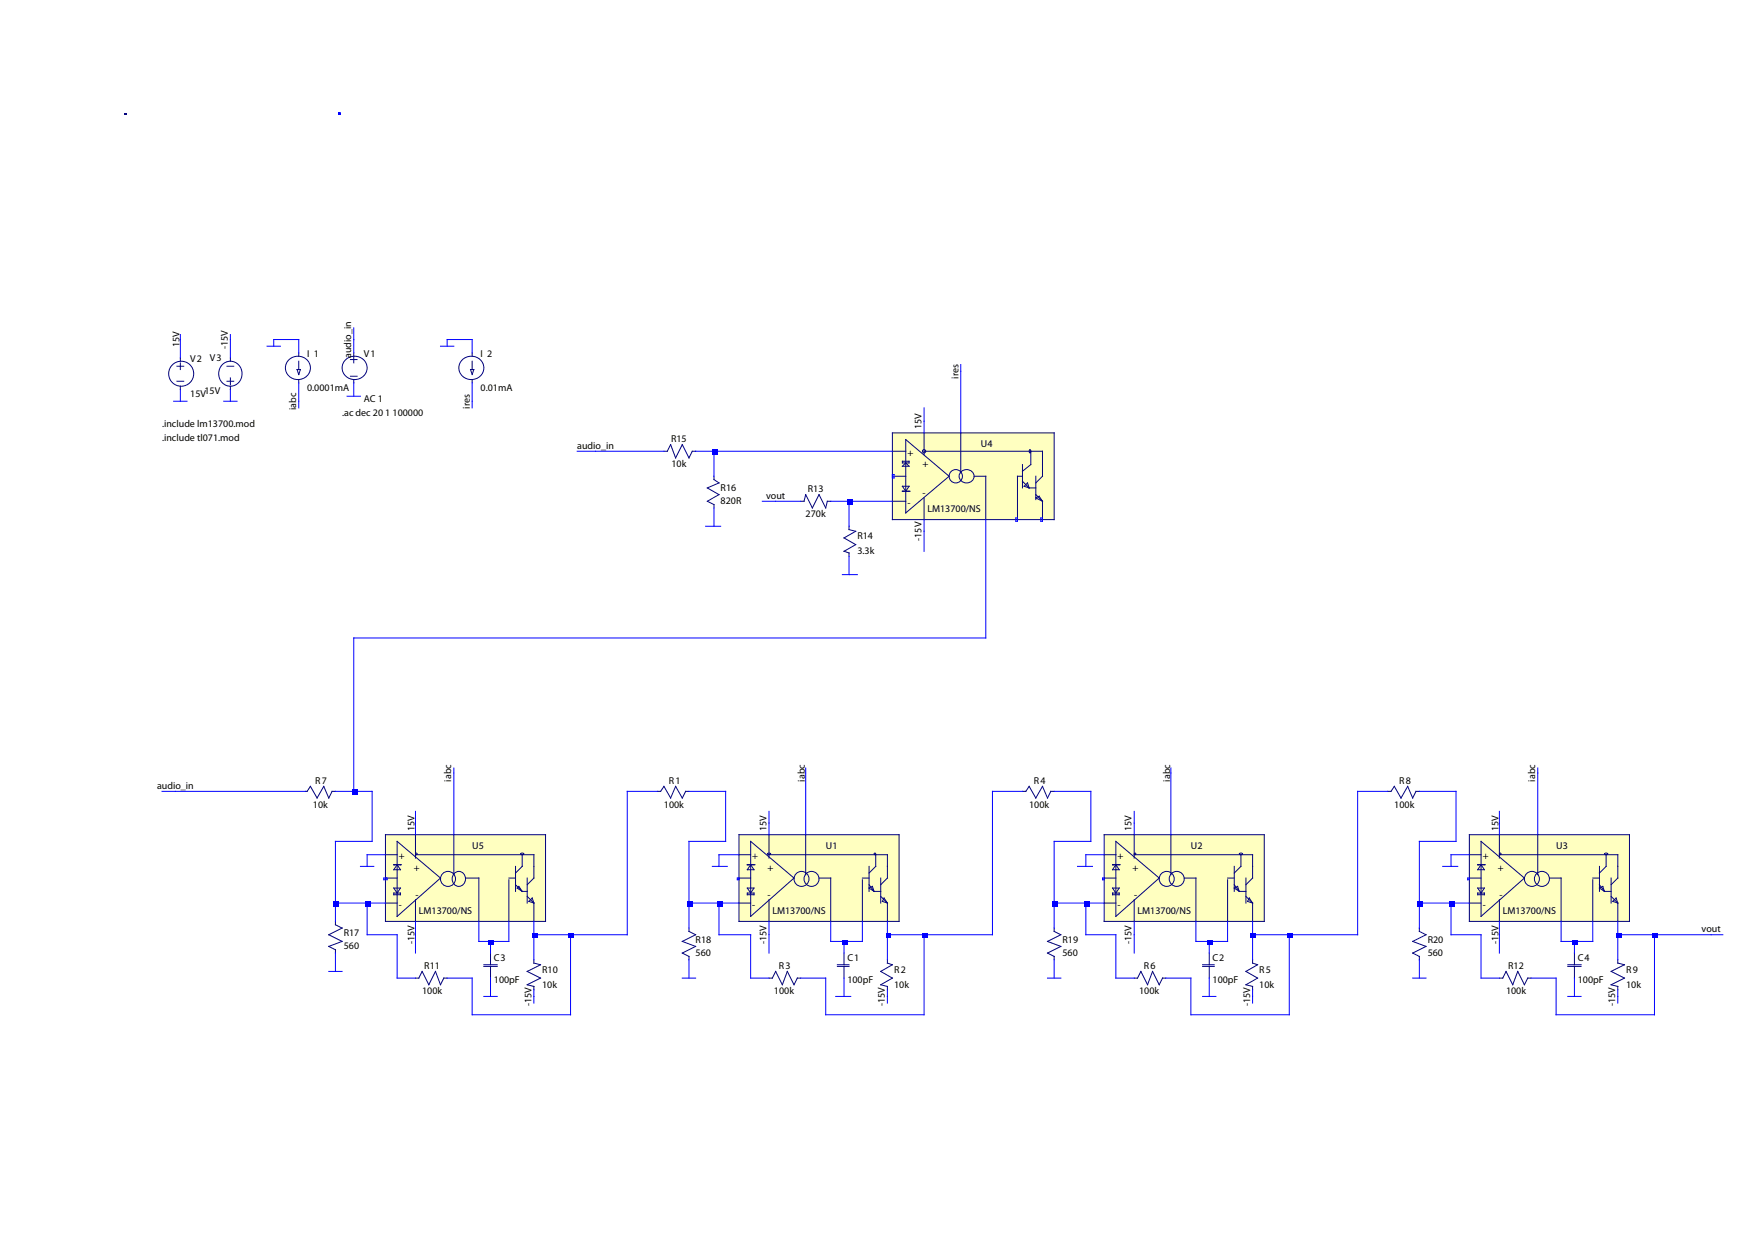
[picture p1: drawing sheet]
Version 4
SHEET 1 3836 2404
WIRE -160 -1344 -160 -1360
WIRE -32 -1344 -32 -1360
WIRE 144 -1344 80 -1344
WIRE 288 -1344 288 -1376
WIRE 592 -1344 528 -1344
WIRE 80 -1328 80 -1344
WIRE 528 -1328 528 -1344
WIRE 144 -1312 144 -1344
WIRE 288 -1312 288 -1344
WIRE 592 -1312 592 -1344
WIRE -160 -1296 -160 -1344
WIRE -32 -1296 -32 -1344
WIRE 1856 -1264 1856 -1280
WIRE 288 -1200 288 -1232
WIRE -160 -1184 -160 -1216
WIRE -32 -1184 -32 -1216
WIRE 144 -1184 144 -1232
WIRE 592 -1184 592 -1232
WIRE 144 -1168 144 -1184
WIRE 592 -1168 592 -1184
WIRE 1760 -1136 1760 -1168
WIRE 1760 -1104 1760 -1136
WIRE 1856 -1104 1856 -1264
WIRE 912 -1056 864 -1056
WIRE 1088 -1056 912 -1056
WIRE 1216 -1056 1168 -1056
WIRE 1680 -1056 1216 -1056
WIRE 1216 -992 1216 -1056
WIRE 1376 -928 1344 -928
WIRE 1440 -928 1376 -928
WIRE 1568 -928 1520 -928
WIRE 1680 -928 1568 -928
WIRE 1216 -864 1216 -912
WIRE 1568 -864 1568 -928
WIRE 1760 -848 1760 -880
WIRE 1760 -800 1760 -848
WIRE 1568 -736 1568 -784
WIRE 1920 -576 1920 -880
WIRE 1920 -576 288 -576
WIRE 544 -224 544 -240
WIRE 1456 -224 1456 -240
WIRE 2400 -224 2400 -240
WIRE 3344 -224 3344 -240
WIRE -176 -176 -208 -176
WIRE 160 -176 -176 -176
WIRE 288 -176 288 -576
WIRE 288 -176 240 -176
WIRE 336 -176 288 -176
WIRE 1072 -176 992 -176
WIRE 1248 -176 1152 -176
WIRE 2016 -176 1936 -176
WIRE 2192 -176 2096 -176
WIRE 2960 -176 2880 -176
WIRE 3136 -176 3040 -176
WIRE 448 -96 448 -128
WIRE 1360 -96 1360 -128
WIRE 2304 -96 2304 -128
WIRE 3248 -96 3248 -128
WIRE 448 -64 448 -96
WIRE 544 -64 544 -224
WIRE 1360 -64 1360 -96
WIRE 1456 -64 1456 -224
WIRE 2304 -64 2304 -96
WIRE 2400 -64 2400 -224
WIRE 3248 -64 3248 -96
WIRE 3344 -64 3344 -224
WIRE 336 -48 336 -176
WIRE 336 -48 240 -48
WIRE 1248 -48 1248 -176
WIRE 1248 -48 1152 -48
WIRE 2192 -48 2192 -176
WIRE 2192 -48 2096 -48
WIRE 3136 -48 3136 -176
WIRE 3136 -48 3040 -48
WIRE 368 -16 320 -16
WIRE 1280 -16 1232 -16
WIRE 2224 -16 2176 -16
WIRE 3168 -16 3120 -16
WIRE 320 16 320 -16
WIRE 1232 16 1232 -16
WIRE 2176 16 2176 -16
WIRE 3120 16 3120 -16
WIRE 240 112 240 -48
WIRE 320 112 240 112
WIRE 368 112 320 112
WIRE 1152 112 1152 -48
WIRE 1232 112 1152 112
WIRE 1280 112 1232 112
WIRE 2096 112 2096 -48
WIRE 2176 112 2096 112
WIRE 2224 112 2176 112
WIRE 3040 112 3040 -48
WIRE 3120 112 3040 112
WIRE 3168 112 3120 112
WIRE 240 160 240 112
WIRE 1152 176 1152 112
WIRE 2096 176 2096 112
WIRE 3040 176 3040 112
WIRE 320 192 320 112
WIRE 400 192 320 192
WIRE 448 192 448 160
WIRE 752 192 752 160
WIRE 848 192 752 192
WIRE 992 192 992 -176
WIRE 992 192 848 192
WIRE 1232 192 1232 112
WIRE 1312 192 1232 192
WIRE 1360 192 1360 160
WIRE 1664 192 1664 160
WIRE 1760 192 1664 192
WIRE 1936 192 1936 -176
WIRE 1936 192 1760 192
WIRE 2176 192 2176 112
WIRE 2256 192 2176 192
WIRE 2304 192 2304 160
WIRE 2608 192 2608 160
WIRE 2704 192 2608 192
WIRE 2880 192 2880 -176
WIRE 2880 192 2704 192
WIRE 3120 192 3120 112
WIRE 3200 192 3120 192
WIRE 3248 192 3248 160
WIRE 3552 192 3552 160
WIRE 3648 192 3552 192
WIRE 3792 192 3648 192
WIRE 3824 192 3792 192
WIRE 608 208 608 160
WIRE 640 208 608 208
WIRE 688 208 688 160
WIRE 688 208 640 208
WIRE 1520 208 1520 160
WIRE 1552 208 1520 208
WIRE 1600 208 1600 160
WIRE 1600 208 1552 208
WIRE 2464 208 2464 160
WIRE 2496 208 2464 208
WIRE 2544 208 2544 160
WIRE 2544 208 2496 208
WIRE 3408 208 3408 160
WIRE 3440 208 3408 208
WIRE 3488 208 3488 160
WIRE 3488 208 3440 208
WIRE 448 240 448 192
WIRE 640 240 640 208
WIRE 1360 240 1360 192
WIRE 1552 240 1552 208
WIRE 2304 240 2304 192
WIRE 2496 240 2496 208
WIRE 3248 240 3248 192
WIRE 3440 240 3440 208
WIRE 752 256 752 192
WIRE 1664 256 1664 192
WIRE 2608 256 2608 192
WIRE 3552 256 3552 192
WIRE 240 288 240 240
WIRE 400 304 400 192
WIRE 448 304 400 304
WIRE 592 304 528 304
WIRE 1152 304 1152 256
WIRE 1312 304 1312 192
WIRE 1360 304 1312 304
WIRE 1504 304 1440 304
WIRE 2096 304 2096 256
WIRE 2256 304 2256 192
WIRE 2304 304 2256 304
WIRE 2448 304 2384 304
WIRE 3040 304 3040 256
WIRE 3200 304 3200 192
WIRE 3248 304 3200 304
WIRE 3392 304 3328 304
WIRE 640 352 640 304
WIRE 752 352 752 336
WIRE 1552 352 1552 304
WIRE 1664 352 1664 336
WIRE 2496 352 2496 304
WIRE 2608 352 2608 336
WIRE 3440 352 3440 304
WIRE 3552 352 3552 336
WIRE 752 368 752 352
WIRE 1664 368 1664 352
WIRE 2608 368 2608 352
WIRE 3552 368 3552 352
WIRE 592 400 592 304
WIRE 848 400 848 192
WIRE 848 400 592 400
WIRE 1504 400 1504 304
WIRE 1760 400 1760 192
WIRE 1760 400 1504 400
WIRE 2448 400 2448 304
WIRE 2704 400 2704 192
WIRE 2704 400 2448 400
WIRE 3392 400 3392 304
WIRE 3648 400 3648 192
WIRE 3648 400 3392 400
FLAG 288 -1200 0
FLAG -160 -1184 0
FLAG -32 -1184 0
FLAG -160 -1344 15V
FLAG -32 -1344 -15V
FLAG 80 -1328 0
FLAG 144 -1184 iabc
FLAG 288 -1344 audio_in
FLAG 448 -96 15V
FLAG 448 192 -15V
FLAG 544 -224 iabc
FLAG -176 -176 audio_in
FLAG 640 352 0
FLAG 752 352 -15V
FLAG 320 16 0
FLAG 1360 -96 15V
FLAG 1360 192 -15V
FLAG 1456 -224 iabc
FLAG 1552 352 0
FLAG 1664 352 -15V
FLAG 1232 16 0
FLAG 2304 -96 15V
FLAG 2304 192 -15V
FLAG 2400 -224 iabc
FLAG 2496 352 0
FLAG 2608 352 -15V
FLAG 2176 16 0
FLAG 3248 -96 15V
FLAG 3248 192 -15V
FLAG 3344 -224 iabc
FLAG 3440 352 0
FLAG 3552 352 -15V
FLAG 3792 192 vout
FLAG 3120 16 0
FLAG 1760 -1136 15V
FLAG 1760 -848 -15V
FLAG 1856 -1264 ires
FLAG 1568 -736 0
FLAG 1216 -864 0
FLAG 528 -1328 0
FLAG 592 -1184 ires
FLAG 912 -1056 audio_in
FLAG 1376 -928 vout
FLAG 240 288 0
FLAG 1152 304 0
FLAG 2096 304 0
FLAG 3040 304 0
SYMBOL voltage 288 -1328 R0
WINDOW 123 24 132 Left 0
WINDOW 39 0 0 Left 0
SYMATTR Value2 AC 1
SYMATTR InstName V1
SYMATTR Value ""
SYMBOL voltage -160 -1312 R0
WINDOW 123 0 0 Left 0
WINDOW 39 0 0 Left 0
SYMATTR InstName V2
SYMATTR Value 15V
SYMBOL voltage -32 -1200 R180
WINDOW 0 24 104 Left 0
WINDOW 3 24 16 Left 0
WINDOW 123 0 0 Left 0
WINDOW 39 0 0 Left 0
SYMATTR InstName V3
SYMATTR Value 15V
SYMBOL current 144 -1312 R0
WINDOW 123 0 0 Left 0
WINDOW 39 0 0 Left 0
SYMATTR InstName I1
SYMATTR Value 0.0001mA
SYMBOL lm13700 448 48 R0
SYMATTR InstName U5
SYMBOL res 256 -192 R90
WINDOW 0 0 56 VBottom 0
WINDOW 3 32 56 VTop 0
SYMATTR InstName R7
SYMATTR Value 10k
SYMBOL cap 624 240 R0
SYMATTR InstName C3
SYMATTR Value 100pF
SYMBOL res 736 240 R0
SYMATTR InstName R10
SYMATTR Value 10k
SYMBOL res 544 288 R90
WINDOW 0 0 56 VBottom 0
WINDOW 3 32 56 VTop 0
SYMATTR InstName R11
SYMATTR Value 100k
SYMBOL lm13700 1360 48 R0
SYMATTR InstName U1
SYMBOL res 1168 -192 R90
WINDOW 0 0 56 VBottom 0
WINDOW 3 32 56 VTop 0
SYMATTR InstName R1
SYMATTR Value 100k
SYMBOL cap 1536 240 R0
SYMATTR InstName C1
SYMATTR Value 100pF
SYMBOL res 1648 240 R0
SYMATTR InstName R2
SYMATTR Value 10k
SYMBOL res 1456 288 R90
WINDOW 0 0 56 VBottom 0
WINDOW 3 32 56 VTop 0
SYMATTR InstName R3
SYMATTR Value 100k
SYMBOL lm13700 2304 48 R0
SYMATTR InstName U2
SYMBOL res 2112 -192 R90
WINDOW 0 0 56 VBottom 0
WINDOW 3 32 56 VTop 0
SYMATTR InstName R4
SYMATTR Value 100k
SYMBOL cap 2480 240 R0
SYMATTR InstName C2
SYMATTR Value 100pF
SYMBOL res 2592 240 R0
SYMATTR InstName R5
SYMATTR Value 10k
SYMBOL res 2400 288 R90
WINDOW 0 0 56 VBottom 0
WINDOW 3 32 56 VTop 0
SYMATTR InstName R6
SYMATTR Value 100k
SYMBOL lm13700 3248 48 R0
SYMATTR InstName U3
SYMBOL res 3056 -192 R90
WINDOW 0 0 56 VBottom 0
WINDOW 3 32 56 VTop 0
SYMATTR InstName R8
SYMATTR Value 100k
SYMBOL cap 3424 240 R0
SYMATTR InstName C4
SYMATTR Value 100pF
SYMBOL res 3536 240 R0
SYMATTR InstName R9
SYMATTR Value 10k
SYMBOL res 3344 288 R90
WINDOW 0 0 56 VBottom 0
WINDOW 3 32 56 VTop 0
SYMATTR InstName R12
SYMATTR Value 100k
SYMBOL lm13700 1760 -992 R0
SYMATTR InstName U4
SYMBOL res 1536 -944 R90
WINDOW 0 0 56 VBottom 0
WINDOW 3 32 56 VTop 0
SYMATTR InstName R13
SYMATTR Value 270k
SYMBOL res 1552 -880 R0
SYMATTR InstName R14
SYMATTR Value 3.3k
SYMBOL res 1184 -1072 R90
WINDOW 0 0 56 VBottom 0
WINDOW 3 32 56 VTop 0
SYMATTR InstName R15
SYMATTR Value 10k
SYMBOL res 1200 -1008 R0
SYMATTR InstName R16
SYMATTR Value 820R
SYMBOL current 592 -1312 R0
WINDOW 123 0 0 Left 0
WINDOW 39 0 0 Left 0
SYMATTR InstName I2
SYMATTR Value 0.01mA
SYMBOL res 224 144 R0
SYMATTR InstName R17
SYMATTR Value 560
SYMBOL res 1136 160 R0
SYMATTR InstName R18
SYMATTR Value 560
SYMBOL res 2080 160 R0
SYMATTR InstName R19
SYMATTR Value 560
SYMBOL res 3024 160 R0
SYMATTR InstName R20
SYMATTR Value 560
TEXT 256 -1160 Left 0 !.ac dec 20 1 100000
TEXT -208 -1128 Left 0 !.include lm13700.mod
TEXT -208 -1096 Left 0 !.include tl071.mod
